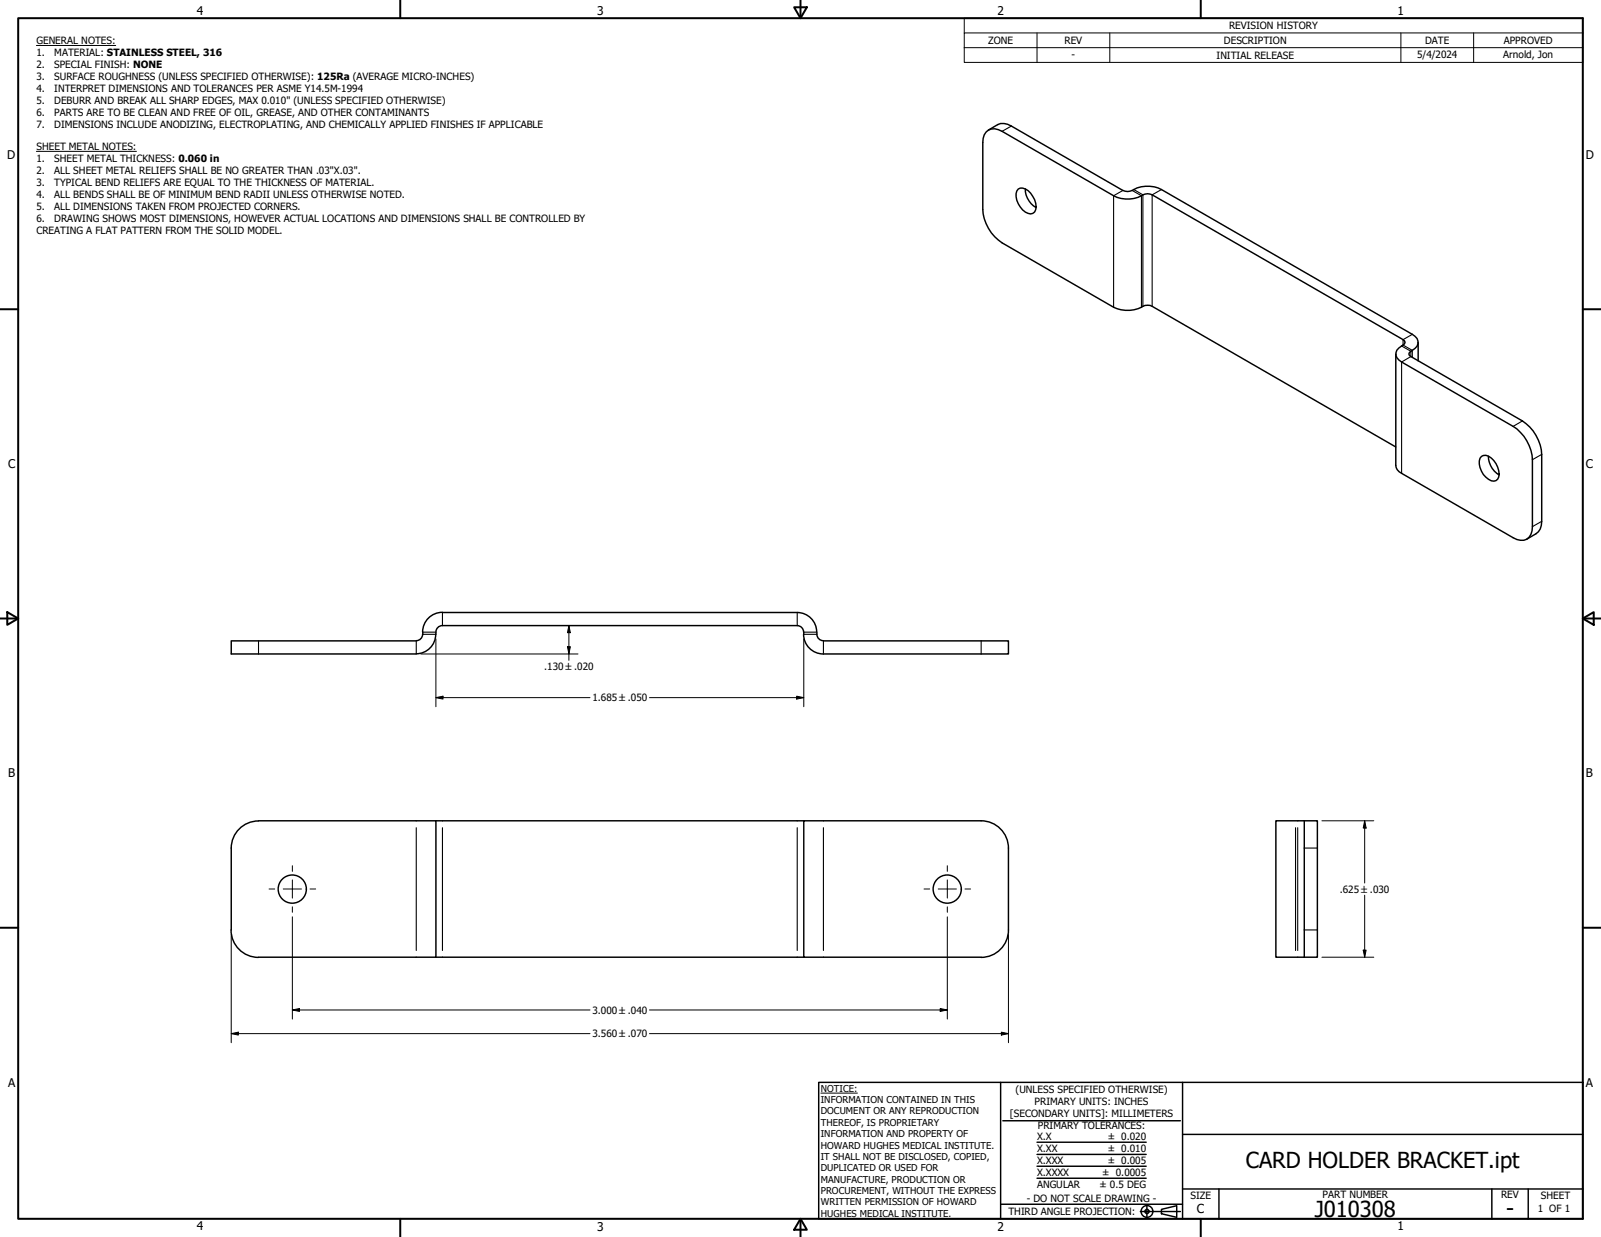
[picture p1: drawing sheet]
<svg xmlns="http://www.w3.org/2000/svg" width="559mm" height="432mm" viewBox="0 0 559 432" stroke-linecap="round" stroke-linejoin="round" font-family="sans-serif">
<!-- layer: Visible (ANSI) -->
<g fill="none" stroke="#000" stroke-width=".51">
<path d="M345 45.4l3.2-1.9a4.9 4.9 0 0 1 4.8 .5l38.9 22.5a4.9 4.9 0 0 0 5-.9 10.9 10.9 0 0 1 8.5 .6l87.6 50.5a2.95 2.95 0 0 1 2 2.8 2.95 2.95 0 0 1-2 2.8 1.28 1.28 0 0 0-1.1 1.8l39.5 22.8a15.1 15.1 0 0 1 6.7 11.7v23.4a4.6 4.6 0 0 1-2 4.3l-3.2 1.9M355.4 66a4 4 0 0 1 5.1 2.6 5.4 5.4 0 0 1 .6 5.4 2.27 2.27 0 0 1-3.2 0 7.1 7.1 0 0 1-3-7.3zM357.9 65.9a7.4 7.4 0 0 0 3.7 6.6M495 119.5v6.5M487.2 123.6v38.8a3.3 3.3 0 0 0 2 2.8l38.9 22.5a4.1 4.1 0 0 0 4.8 .5 4.1 4.1 0 0 0 2-4.4v-23.3a14.8 14.8 0 0 0-6.8-11.7l-38.9-22.4a2.95 2.95 0 0 1-2-2.8 2.95 2.95 0 0 1 2-2.8 1.2 1.2 0 0 0 1.1-.9 1.2 1.2 0 0 0-.6-1.3l-87.6-50.6a3.6 3.6 0 0 0-3.7 .3 10.6 10.6 0 0 1-9.7 0l-38.9-22.5a4.1 4.1 0 0 0-4.8-.4 4.1 4.1 0 0 0-2 4.3v23.4a15.1 15.1 0 0 0 6.8 11.7l38.9 22.5a11.5 11.5 0 0 0 11-.7h1.7l.7 .3 85.1 49.1M517.1 159.3a2.67 2.67 0 0 1 3.4 .6 7.4 7.4 0 0 1 2.6 6.6 2.05 2.05 0 0 1-3.5 .8 7 7 0 0 1-3-7.3zM519.5 159.3a7.8 7.8 0 0 0 3.7 6.5M154.4 218.4a2.25 2.25 0 0 0-2.3 2.2M154.4 213.7a6.9 6.9 0 0 0-6.9 6.9M154.4 213.8h123.8a6.8 6.8 0 0 1 6.9 6.8M154.4 218.4h123.8a2.25 2.25 0 0 1 2.3 2.2M145.3 223.7h-64.6v4.6h64.6"/>
<path d="M147.5 221.4a2.25 2.25 0 0 1-2.2 2.2M147.6 220.7v.7M152.1 221.4a6.8 6.8 0 0 1-6.8 6.8M152.1 220.7v.7M280.5 221.4a6.9 6.9 0 0 0 6.9 6.9M280.5 220.7v.7M285.1 221.4a2.25 2.25 0 0 0 2.3 2.2M285.1 220.7v.7M287.4 223.7h64.6v4.6h-64.6M152.1 286.5h128.4M342.4 286.5a9.6 9.6 0 0 1 9.6 9.6v28.5M342.5 286.5h-62v47.6h62"/>
<path d="M455.2 286.5h4.6v47.6h-4.6zM455.2 286.5h-9.9v47.6h9.9M80.6 324.6a9.6 9.6 0 0 0 9.6 9.6M80.7 324.6v-28.5a9.5 9.5 0 0 1 9.5-9.5l61.9-.1v47.6h-61.9M152.1 334.1h128.4M352 324.6a9.6 9.6 0 0 1-9.6 9.6"/>
<circle cx="102" cy="310.4" r="4.9"/>
<circle cx="330.6" cy="310.4" r="4.9"/>
</g>
<!-- layer: Visible Narrow (ANSI) -->
<g fill="none" stroke="#000" stroke-width=".38">
<path d="M353 44l-3.2 1.8M391.9 66.5l-3.2 1.8v39M395.2 66.5l3.2 1.8v39M395.7 66.2l3.2 1.8v38.9M405.4 66.2l-3.3 1.8v38.9M493 116.7l-3.3 1.9v1.9l3.3 1.8v2.5M489.2 120.8l3.2 1.8v1.9l-3.2 1.9v38.8M531.4 146.9l-3.3 1.9M538.1 158.6l-3.2 1.9M538.1 182l-3.2 1.8M154.4 214v4.1M278.3 214v4.1"/>
<path d="M90.2 223.9v4.1M145.3 223.9v4.1M147.8 221.4h4.1M147.8 220.7h4.1M280.7 221.4h4.2M280.7 220.7h4.2M287.4 223.9v4.1M342.5 223.9v4.1M145.3 288.9v42.9M154.4 288.9v42.9M278.3 288.9v42.9M287.4 288.9v42.9"/>
<path d="M452.2 288.9v42.9M452.9 288.9v42.9M455.5 296h4.1M455.5 324.6h4.1"/>
</g>
<!-- layer: Border (ANSI) -->
<g fill="none" stroke="#000" stroke-width=".7">
<path d="M6.3 6.3h546.1v419.1h-546.1zM139.7 0v6.3M277.2 2.5h4.4l-2.2 3.8zM279.4 0v6.3M419.1 0v6.3M0 107.9h6.3M552.4 107.9h6.4M0 215.9h6.3M2.5 213.7l3.8 2.2-3.8 2.2zM552.4 215.9l3.9-2.2v4.4zM552.4 215.9h6.4M0 323.8h6.3"/>
<path d="M552.4 323.8h6.4M139.7 425.4v6.4M279.4 425.4l2.2 3.9h-4.4zM279.4 425.4v6.4M419.1 425.4v6.4"/>
</g>
<!-- layer: Title (ANSI) -->
<g fill="none" stroke="#000" stroke-width=".51">
<path d="M285.8 377.8h266.6v47.6h-266.6zM349.2 377.8v47.6M412.7 377.8v47.6M350 391.2h62M361.9 398.7h38.1M412.7 396h139.7M361.9 411.3h38.1M361.9 407.1h38.1M361.9 403h38.1M412.7 415h139.7M425.4 415v10.4M520.7 415v10.4"/>
<path d="M533.4 415v10.4M349.2 420.4h63.5M398 422.9h14M400.3 420.6v4.6M405.4 422.1l5.3-1.2v4l-5.3-1.2z"/>
<circle cx="400.3" cy="422.9" r="2.06"/>
<circle cx="400.3" cy="422.9" r=".73"/>
</g>
<path d="M286.5 381.6h12.8" fill="none" stroke="#000" stroke-width=".35"/>
<!-- layer: Symbol (ANSI) -->
<path d="M12.7 15.9h27.7M336.5 11.5v-5.2h215.9v5.2M336.5 16.6h215.9M361.9 11.5v10.3M387.3 11.5v10.3M488.9 11.5v10.3M514.3 11.5v10.3M552.4 11.5h-215.9v5.1M552.4 11.5v10.3h-215.9v-5.2M12.7 52.8h34.9" fill="none" stroke="#000" stroke-width=".35"/>
<!-- layer: Center Mark (ANSI) -->
<path d="M93.9 310.3h2M98.9 310.3h6.3M102 302.2v2M102 307.1v6.4M102 316.5v2M108.2 310.3h2M322.5 310.3h2M327.5 310.3h6.3M330.6 302.2v2M330.6 307.1v6.4M330.6 316.5v2M336.8 310.3h2" fill="none" stroke="#000" stroke-width=".35"/>
<!-- layer: Dimension (ANSI) -->
<g fill="none" stroke="#000" stroke-width=".35">
<path d="M198.6 218.4l.5 2.5h-1zM198.6 218.4v12.1M146.9 228.3h54.8M152.1 223v23.7M198.1 225.7h1l-.5 2.6zM280.5 223v23.7M152.1 243.5l2.5-.5v1zM152.1 243.5h53.8M226.7 243.5h53.8M278.1 243l2.4 .5-2.4 .5zM461.4 286.5h18.1M476.3 286.5l.5 2.6h-1z"/>
<path d="M476.3 286.5v21.7M476.3 312.5v21.6M80.7 326.2v37.8M102 320v35.7M330.6 320v35.7M352 326.2v37.8M461.4 334.1h18.1M475.8 331.7h1l-.5 2.4zM102 352.6l2.5-.6v1.1zM102 352.6h103.9M226.7 352.6h103.9M328.2 352l2.4 .6-2.4 .5z"/>
<path d="M80.7 360.8l2.5-.5v1zM80.7 360.8h125.2M226.7 360.8h125.3M349.5 360.3l2.5 .5-2.5 .5z"/>
</g>
<g fill="#000">
<path d="M198.1 225.7h1l-.5 2.6z" fill-rule="evenodd"/>
<path d="M198.6 218.4l.5 2.5h-1z" fill-rule="evenodd"/>
<path d="M152.1 243.5l2.5-.5v1z" fill-rule="evenodd"/>
<path d="M278.1 243l2.4 .5-2.4 .5z" fill-rule="evenodd"/>
<path d="M476.3 286.5l.5 2.6h-1z" fill-rule="evenodd"/>
<path d="M475.8 331.7h1l-.5 2.4z" fill-rule="evenodd"/>
<path d="M102 352.6l2.5-.6v1.1z" fill-rule="evenodd"/>
<path d="M328.2 352l2.4 .6-2.4 .5z" fill-rule="evenodd"/>
<path d="M80.7 360.8l2.5-.5v1z" fill-rule="evenodd"/>
<path d="M349.5 360.3l2.5 .5-2.5 .5z" fill-rule="evenodd"/>
</g>
<g font-size="7.7">
<text x="434.8" y="407.6">CARD HOLDER BRACKET.ipt</text>
<text x="458.9" y="424.8">J010308</text>
<text x="525.7" y="424.4">-</text>
</g>
<text font-size="4.3" x="417.8" y="423.5">C</text>
<g font-size="4.2">
<text x="68.7" y="5.3">4</text>
<text x="208.4" y="5.3">3</text>
<text x="348.1" y="5.3">2</text>
<text x="487.8" y="5.3">1</text>
<text x="2.5" y="55.5">D</text>
<text x="553.5" y="55.5">D</text>
<text x="2.8" y="163.4">C</text>
<text x="553.5" y="163.4">C</text>
<text x="2.9" y="271.4">B</text>
<text x="553.5" y="271.4">B</text>
<text x="2.8" y="379.3">A</text>
<text x="553.5" y="379.3">A</text>
<text x="68.7" y="429.5">4</text>
<text x="208.4" y="429.6">3</text>
<text x="348.1" y="429.6">2</text>
<text x="487.8" y="429.5">1</text>
</g>
<g font-size="3.5">
<text x="429" y="10.2">REVISION HISTORY</text>
<text x="12.7" y="15.3">GENERAL NOTES:</text>
<text x="344.9" y="15.3">ZONE</text>
<text x="371.5" y="15.3">REV</text>
<text x="427.2" y="15.3">DESCRIPTION</text>
<text x="497.4" y="15.3">DATE</text>
<text x="524.9" y="15.3">APPROVED</text>
<text x="12.7" y="19.5">1.</text>
<text x="12.7" y="23.7">2.</text>
<text x="18.9" y="19.5">MATERIAL: STAINLESS STEEL, 316</text>
<text x="18.9" y="23.7">SPECIAL FINISH: NONE</text>
<text x="374" y="20.3">-</text>
<text x="424.6" y="20.4">INITIAL RELEASE</text>
<text x="494.6" y="20.3">5/4/2024</text>
<text x="524.7" y="20.2">Arnold, Jon</text>
<text x="12.7" y="27.8">3.</text>
<text x="18.9" y="27.8">SURFACE ROUGHNESS (UNLESS SPECIFIED OTHERWISE): 125Ra (AVERAGE MICRO-INCHES)</text>
<text x="12.7" y="32">4.</text>
<text x="18.9" y="32">INTERPRET DIMENSIONS AND TOLERANCES PER ASME Y14.5M-1994</text>
<text x="12.7" y="36.2">5.</text>
<text x="12.7" y="40.4">6.</text>
<text x="18.9" y="36.2">DEBURR AND BREAK ALL SHARP EDGES, MAX 0.010&quot; (UNLESS SPECIFIED OTHERWISE)</text>
<text x="18.9" y="40.4">PARTS ARE TO BE CLEAN AND FREE OF OIL, GREASE, AND OTHER CONTAMINANTS</text>
<text x="12.7" y="44.6">7.</text>
<text x="18.9" y="44.6">DIMENSIONS INCLUDE ANODIZING, ELECTROPLATING, AND CHEMICALLY APPLIED FINISHES IF APPLICABLE</text>
<text x="12.7" y="52.3">SHEET METAL NOTES:</text>
<text x="12.7" y="56.5">1.</text>
<text x="18.9" y="56.5">SHEET METAL THICKNESS: 0.060 in</text>
<text x="12.7" y="60.6">2.</text>
<text x="12.7" y="64.8">3.</text>
<text x="18.9" y="60.6">ALL SHEET METAL RELIEFS SHALL BE NO GREATER THAN .03&quot;X.03&quot;.</text>
<text x="18.9" y="64.8">TYPICAL BEND RELIEFS ARE EQUAL TO THE THICKNESS OF MATERIAL.</text>
<text x="12.7" y="69">4.</text>
<text x="18.9" y="69">ALL BENDS SHALL BE OF MINIMUM BEND RADII UNLESS OTHERWISE NOTED.</text>
<text x="12.7" y="73.2">5.</text>
<text x="12.7" y="77.3">6.</text>
<text x="18.9" y="73.2">ALL DIMENSIONS TAKEN FROM PROJECTED CORNERS.</text>
<text x="18.9" y="77.3">DRAWING SHOWS MOST DIMENSIONS, HOWEVER ACTUAL LOCATIONS AND DIMENSIONS SHALL BE CONTROLLED BY</text>
<text x="12.7" y="81.5">CREATING A FLAT PATTERN FROM THE SOLID MODEL.</text>
<text x="189.9" y="233.9">.130 ±.020</text>
<text x="206.8" y="244.8">1.685 ±.050</text>
<text x="467.7" y="311.6">.625 ±.030</text>
<text x="206.8" y="353.8">3.000 ±.040</text>
<text x="206.8" y="362.1">3.560 ±.070</text>
<text x="354.5" y="381.6">(UNLESS SPECIFIED OTHERWISE)</text>
<text x="352.5" y="390">[SECONDARY UNITS]: MILLIMETERS</text>
<text x="361.1" y="385.8">PRIMARY UNITS: INCHES</text>
<text x="362.3" y="394.1">PRIMARY TOLERANCES:</text>
<text x="361.9" y="397.9">X.X</text>
<text x="386.7" y="398">± 0.020</text>
<text x="361.9" y="402.1">X.XX</text>
<text x="361.9" y="406.3">X.XXX</text>
<text x="386.7" y="402.1">± 0.010</text>
<text x="386.7" y="406.3">± 0.005</text>
<text x="361.9" y="410.5">X.XXXX</text>
<text x="384.7" y="410.5">± 0.0005</text>
<text x="358.4" y="419.7">- DO NOT SCALE DRAWING -</text>
<text x="361.9" y="414.6">ANGULAR</text>
<text x="383.8" y="414.7">± 0.5 DEG</text>
<text x="415.5" y="418.4">SIZE</text>
<text x="461.6" y="418.3">PART NUMBER</text>
<text x="523.9" y="418.3">REV</text>
<text x="537.8" y="418.4">SHEET</text>
<text x="352" y="424.2">THIRD ANGLE PROJECTION:</text>
<text x="536.7" y="423.2">1 OF 1</text>
</g>
<g font-size="3.3">
<text x="286.5" y="381.1">NOTICE:</text>
<text x="286.5" y="385">INFORMATION CONTAINED IN THIS</text>
<text x="286.5" y="389">DOCUMENT OR ANY REPRODUCTION</text>
<text x="286.5" y="392.9">THEREOF, IS PROPRIETARY</text>
<text x="286.5" y="396.9">INFORMATION AND PROPERTY OF</text>
<text x="286.5" y="400.9">HOWARD HUGHES MEDICAL INSTITUTE.</text>
<text x="286.5" y="404.9">IT SHALL NOT BE DISCLOSED, COPIED,</text>
<text x="286.5" y="408.9">DUPLICATED OR USED FOR</text>
<text x="286.5" y="412.8">MANUFACTURE, PRODUCTION OR</text>
<text x="286.5" y="416.8">PROCUREMENT, WITHOUT THE EXPRESS</text>
<text x="286.5" y="420.8">WRITTEN PERMISSION OF HOWARD</text>
<text x="286.5" y="424.8">HUGHES MEDICAL INSTITUTE.</text>
</g>
</svg>
